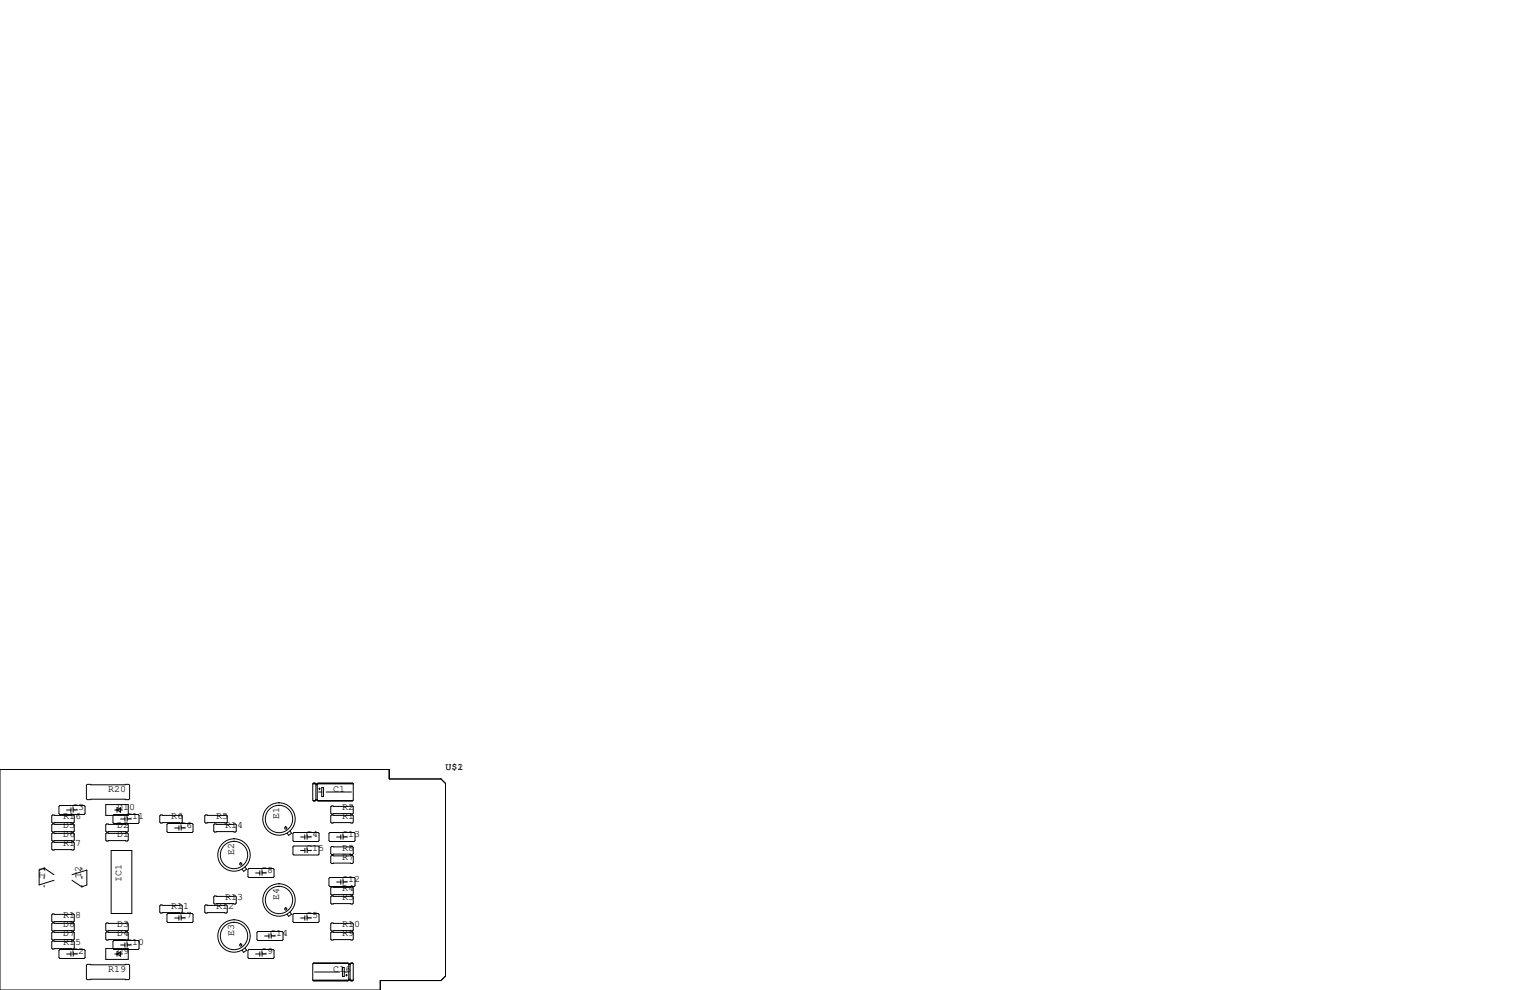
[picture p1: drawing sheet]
<svg xmlns="http://www.w3.org/2000/svg" width="432mm" height="279mm" viewBox="0 0 432 279" stroke-linecap="round" stroke-linejoin="round" font-family="sans-serif">
<g fill="none" stroke="#000" stroke-width=".28">
<path d="M0 217.2h109.9v2.6h14.6l1.2 1.3v54.4l-1.2 1.2h-17.2v2.7h-107.3zM14.9 230h5.8l.3 .3v1.7l-.3 .3h-5.8l-.3-.3v-1.7zM14.9 232.5h5.8l.3 .3v1.8l-.3 .2h-5.8l-.3-.2v-1.8zM14.9 235.1h5.8l.3 .2v1.8l-.3 .3h-5.8l-.3-.3v-1.8zM14.9 237.6h5.8l.3 .3v1.7l-.3 .3h-5.8l-.3-.3v-1.7zM16.9 227.3h6.8l.3 .3v2l-.3 .3h-6.8l-.3-.3v-2zM18.8 228.6h1.2M20 228v1.2M20.7 228.6h1.1M20.7 228v1.2M24.6 221.4h11.7l.3 .2v3.8l-.3 .3h-11.7l-.2-.3v-3.8zM29.8 227.1h6.4v3h-6.4z"/>
<path d="M30.1 232.5h5.8l.3 .3v1.8l-.3 .2h-5.8l-.3-.2v-1.8zM30.1 235.1h5.8l.3 .2v1.8l-.3 .3h-5.8l-.3-.3v-1.8zM32.1 229.9h6.9l.2 .2v2.1l-.2 .2h-6.9l-.2-.2v-2.1zM32.4 228.6h2.1M33 228.6l1-.6v1.2zM33.3 228h-.3v1.2M34 231.1h1.3M35.3 230.5v1.3M35.9 230.5v1.3M35.9 231.1h1.2M45.3 230h5.9l.2 .3v1.7l-.2 .3h-5.9l-.2-.3v-1.7zM47.1 232.7l.3-.3h6.8l.3 .3v2l-.3 .2h-6.8l-.3-.2z"/>
<path d="M49.3 233.7h1.2M50.5 233v1.3M51.1 233.7h1.2M51.1 233v1.3M58 230h5.9l.2 .3v1.7l-.2 .3h-5.9l-.2-.3v-1.7zM60.6 232.5h5.8l.3 .3v1.8l-.3 .2h-5.8l-.3-.2v-1.8zM81.8 234.5l.5 .7-.8 .6-.5-.7M82.7 239l.2-.2h6.9l.2 .2v2l-.2 .3h-6.9l-.2-.3zM82.9 234.9h6.9l.2 .3v2l-.2 .3h-6.9l-.2-.3v-2zM84.8 236.2h1.2M86 235.6v1.3M86.1 239.4v1.3"/>
<path d="M86.7 236.2h1.2M86.7 235.6v1.3M86.7 239.4v1.3M88.3 221.2v4.6l.2 .3M88.3 221.2l.2-.2h.4l.3 .2v4.6M88.3 221.2h11.4M88.4 225.9h.6M88.5 221.1h.4M88.9 226l-.4 .1M89.2 221.5h.3M89.2 225.8l-.3 .3h-.4M89.2 225.8h.3"/>
<path d="M89.2 225.7h.3M89.3 221.4h.1M89.5 225.8l.3 .3M89.7 225.9h9.9M89.8 221.1h9.6M89.9 223.5h.9M89.9 222.6h.5M90.2 222.4v.5M90.8 222.2h.5v2.6h-.5zM92.1 223.5h7.1M92.8 235.2l.3-.3h6.8l.3 .3v2l-.3 .3h-6.8l-.3-.3zM93.6 227.5h5.8l.3 .2v1.8l-.3 .2h-5.8l-.3-.2v-1.8z"/>
<path d="M93.6 230h5.8l.3 .3v1.7l-.3 .3h-5.8l-.3-.3v-1.7zM93.6 238.9h5.8l.3 .2v1.8l-.3 .3h-5.8l-.3-.3v-1.8zM95 236.2h1.2M96.2 235.6v1.3M96.8 235.6v1.3M96.8 236.2h1.2M99.4 226l-9.6 .1M99.7 221.2v4.6l-.3 .3h-9.6M99.7 221.2l-.3-.2h-9.6l-.3 .2v4.6M12.4 245l-1.4 .6v4.1l4.2-1.3M12.4 245l2.8 1.9M12.4 245v.4"/>
<path d="M12.4 247.4v.5M12.4 249.9v.4M14.9 257.9h5.8l.3 .3v1.8l-.3 .2h-5.8l-.3-.2v-1.8zM20.3 248.4l2.8 1.9M20.3 246.9l4.2-1.3v4.1l-1.4 .6M23.1 245v.4M23.1 247.4v.5M23.1 249.9v.4M31.4 240h5.8v17.8h-5.8zM45.1 255.7l.2-.3h5.9l.2 .3v1.7l-.2 .3h-5.9l-.2-.3zM47.1 258.1l.3-.3h6.8l.3 .3v2l-.3 .2h-6.8l-.3-.2zM49.3 259.1h1.2"/>
<path d="M50.5 258.4v1.3M51.1 259.1h1.2M51.1 258.4v1.3M57.8 255.7l.2-.3h5.9l.2 .3v1.7l-.2 .3h-5.9l-.2-.3zM60.3 253.1l.3-.2h5.8l.3 .2v1.8l-.3 .2h-5.8l-.3-.2zM69.1 244.7l.5 .6-.8 .6-.5-.6M70 245.4l.2-.3h6.9l.2 .3v2l-.2 .2h-6.9l-.2-.2zM72.1 246.4h1.2M73.3 245.7v1.3M74 245.7v1.3M74 246.4h1.2M81.8 257.4l.5 .6-.8 .6-.5-.6"/>
<path d="M82.7 258.1l.2-.3h6.9l.2 .3v2l-.2 .2h-6.9l-.2-.2zM84.8 259.1h1.2M84.8 240h1.3M86 258.4v1.3M86.7 258.4v1.3M86.7 259.1h1.2M86.7 240h1.2M92.8 247.9l.3-.3h6.8l.3 .3v2l-.3 .3h-6.8l-.3-.3zM93.3 253.1l.3-.2h5.8l.3 .2v1.8l-.3 .2h-5.8l-.3-.2zM93.3 250.6l.3-.3h5.8l.3 .3v1.7l-.3 .3h-5.8l-.3-.3zM93.6 241.4h5.8l.3 .3v1.8l-.3 .2h-5.8l-.3-.2v-1.8zM95 248.9h1.2"/>
<path d="M96.2 248.3v1.3M96.8 248.3v1.3M96.8 248.9h1.2M14.6 265.8l.3-.2h5.8l.3 .2v1.8l-.3 .2h-5.8l-.3-.2zM14.6 263.3l.3-.3h5.8l.3 .3v1.7l-.3 .3h-5.8l-.3-.3zM14.9 260.5h5.8l.3 .2v1.8l-.3 .3h-5.8l-.3-.3v-1.8zM16.9 268h6.8l.3 .2v2.1l-.3 .2h-6.8l-.3-.2v-2.1zM18.8 269.2h1.2M20 268.6v1.3M20.7 268.6v1.3M20.7 269.2h1.1M24.4 272.4l.2-.2h11.7l.3 .2v3.8l-.3 .3h-11.7l-.2-.3z"/>
<path d="M29.8 267.7h6.4v3.1h-6.4zM30.1 260.5h5.8l.3 .2v1.8l-.3 .3h-5.8l-.3-.3v-1.8zM30.1 263h5.8l.3 .3v1.7l-.3 .3h-5.8l-.3-.3v-1.7zM31.9 265.7l.2-.3h6.9l.2 .3v2l-.2 .3h-6.9l-.2-.3zM32.4 269.2h2.1M33 269.2l1-.6v1.3zM33.3 268.6h-.3v1.3M34 266.7h1.3M35.3 266.1v1.2M35.9 266.7h1.2M35.9 266.1v1.2M69.1 267.6l.5 .6-.8 .6-.5-.6"/>
<path d="M70 268.2l.2-.2h6.9l.2 .2v2.1l-.2 .2h-6.9l-.2-.2zM72.1 269.2h1.2M72.5 263.1l.3-.2h6.8l.3 .2v2.1l-.3 .2h-6.8l-.3-.2zM73.3 268.6v1.3M74 269.2h1.2M74 268.6v1.3M74.7 264.2h1.2M75.9 263.5v1.3M76.5 264.2h1.2M76.5 263.5v1.3M88.3 276.6h11.4M88.4 271.9h9.9"/>
<path d="M88.5 276.7h9.7M88.8 274.3h7.1M93.3 260.7l.3-.2h5.8l.3 .2v1.8l-.3 .3h-5.8l-.3-.3zM93.3 263.3l.3-.3h5.8l.3 .3v1.7l-.3 .3h-5.8l-.3-.3zM96.6 273h.6v2.6h-.6zM97.2 274.3h.8M97.5 275.2h.5M97.8 275v.5M98.2 271.8h-9.7l-.2 .2v4.6M98.2 271.8l.2 .2M98.2 271.8h-9.7M98.4 272.2h.4"/>
<path d="M98.4 276.4h.4M98.4 272v4.6l-.2 .3h-9.7l-.2-.3M98.4 272h.4M98.6 276.5h.1M98.8 272v4.6l.3 .3h.3l.3-.3M98.9 271.9h.7M99.1 276.7h.3M99.4 271.8l.3 .2v4.6M99.4 271.8h-.3l-.3 .2M99.4 271.8h-.3"/>
<circle cx="78.7" cy="231.1" r="3.9"/>
<circle cx="78.7" cy="231.1" r="4.6"/>
<circle cx="80.6" cy="233.7" r=".32"/>
<circle cx="66" cy="241.3" r="3.9"/>
<circle cx="66" cy="241.3" r="4.6"/>
<circle cx="67.9" cy="243.8" r=".32"/>
<circle cx="78.7" cy="254" r="3.9"/>
<circle cx="78.7" cy="254" r="4.6"/>
<circle cx="80.6" cy="256.5" r=".32"/>
<circle cx="66" cy="264.2" r="3.9"/>
<circle cx="66" cy="264.2" r="4.6"/>
<circle cx="67.9" cy="266.7" r=".32"/>
</g>
<g font-size="2.8">
<text x="125.7" y="217.2">U$1</text>
<text x="129.1" y="217.2">2</text>
<text x="30.5" y="223.5">R20</text>
<text x="94" y="223.5">C1</text>
<text x="17.8" y="231.1">R16</text>
<text x="17.8" y="233.7">D5</text>
<text x="20.3" y="228.6">C3</text>
<text x="33" y="228.6">D10</text>
<text x="33" y="233.7">D2</text>
<text x="35.6" y="231.1">C11</text>
<text x="48.3" y="231.1">R6</text>
<text x="50.8" y="233.7">C6</text>
<text x="61" y="231.1">R5</text>
<text x="63.5" y="233.7">R14</text>
<text x="78.7" y="231.1" transform="rotate(-90 78.7 231.1)">E1</text>
<text x="96.5" y="231.1">R1</text>
<text x="96.5" y="228.6">R2</text>
<text x="17.8" y="236.2">D6</text>
<text x="17.8" y="238.8">R17</text>
<text x="33" y="236.2">D1</text>
<text x="86.4" y="236.2">C4</text>
<text x="96.5" y="236.2">C13</text>
<text x="66" y="241.3" transform="rotate(-90 66 241.3)">E2</text>
<text x="86.4" y="240">C15</text>
<text x="96.5" y="242.6">R7</text>
<text x="96.5" y="240">R8</text>
<text x="12.7" y="247.6" transform="rotate(-90 12.7 247.6)">T1</text>
<text x="22.9" y="247.6" transform="rotate(-90 22.9 247.6)">T2</text>
<text x="34.3" y="248.9" transform="rotate(-90 34.3 248.9)">IC1</text>
<text x="73.7" y="246.4">C8</text>
<text x="96.5" y="248.9">C12</text>
<text x="96.5" y="251.5">R4</text>
<text x="48.3" y="256.5">R11</text>
<text x="61" y="256.5">R12</text>
<text x="63.5" y="254">R13</text>
<text x="78.7" y="254" transform="rotate(-90 78.7 254)">E4</text>
<text x="96.5" y="254">R3</text>
<text x="17.8" y="261.6">D8</text>
<text x="17.8" y="259.1">R18</text>
<text x="33" y="261.6">D3</text>
<text x="50.8" y="259.1">C7</text>
<text x="86.4" y="259.1">C5</text>
<text x="96.5" y="261.6">R10</text>
<text x="17.8" y="266.7">R15</text>
<text x="17.8" y="264.2">D7</text>
<text x="20.3" y="269.2">C2</text>
<text x="33" y="269.2">D9</text>
<text x="33" y="264.2">D4</text>
<text x="35.6" y="266.7">C10</text>
<text x="66" y="264.2" transform="rotate(-90 66 264.2)">E3</text>
<text x="73.7" y="269.2">C9</text>
<text x="76.2" y="264.2">C14</text>
<text x="96.5" y="264.2">R9</text>
<text x="30.5" y="274.3">R19</text>
<text x="94" y="274.3">C16</text>
</g>
</svg>
